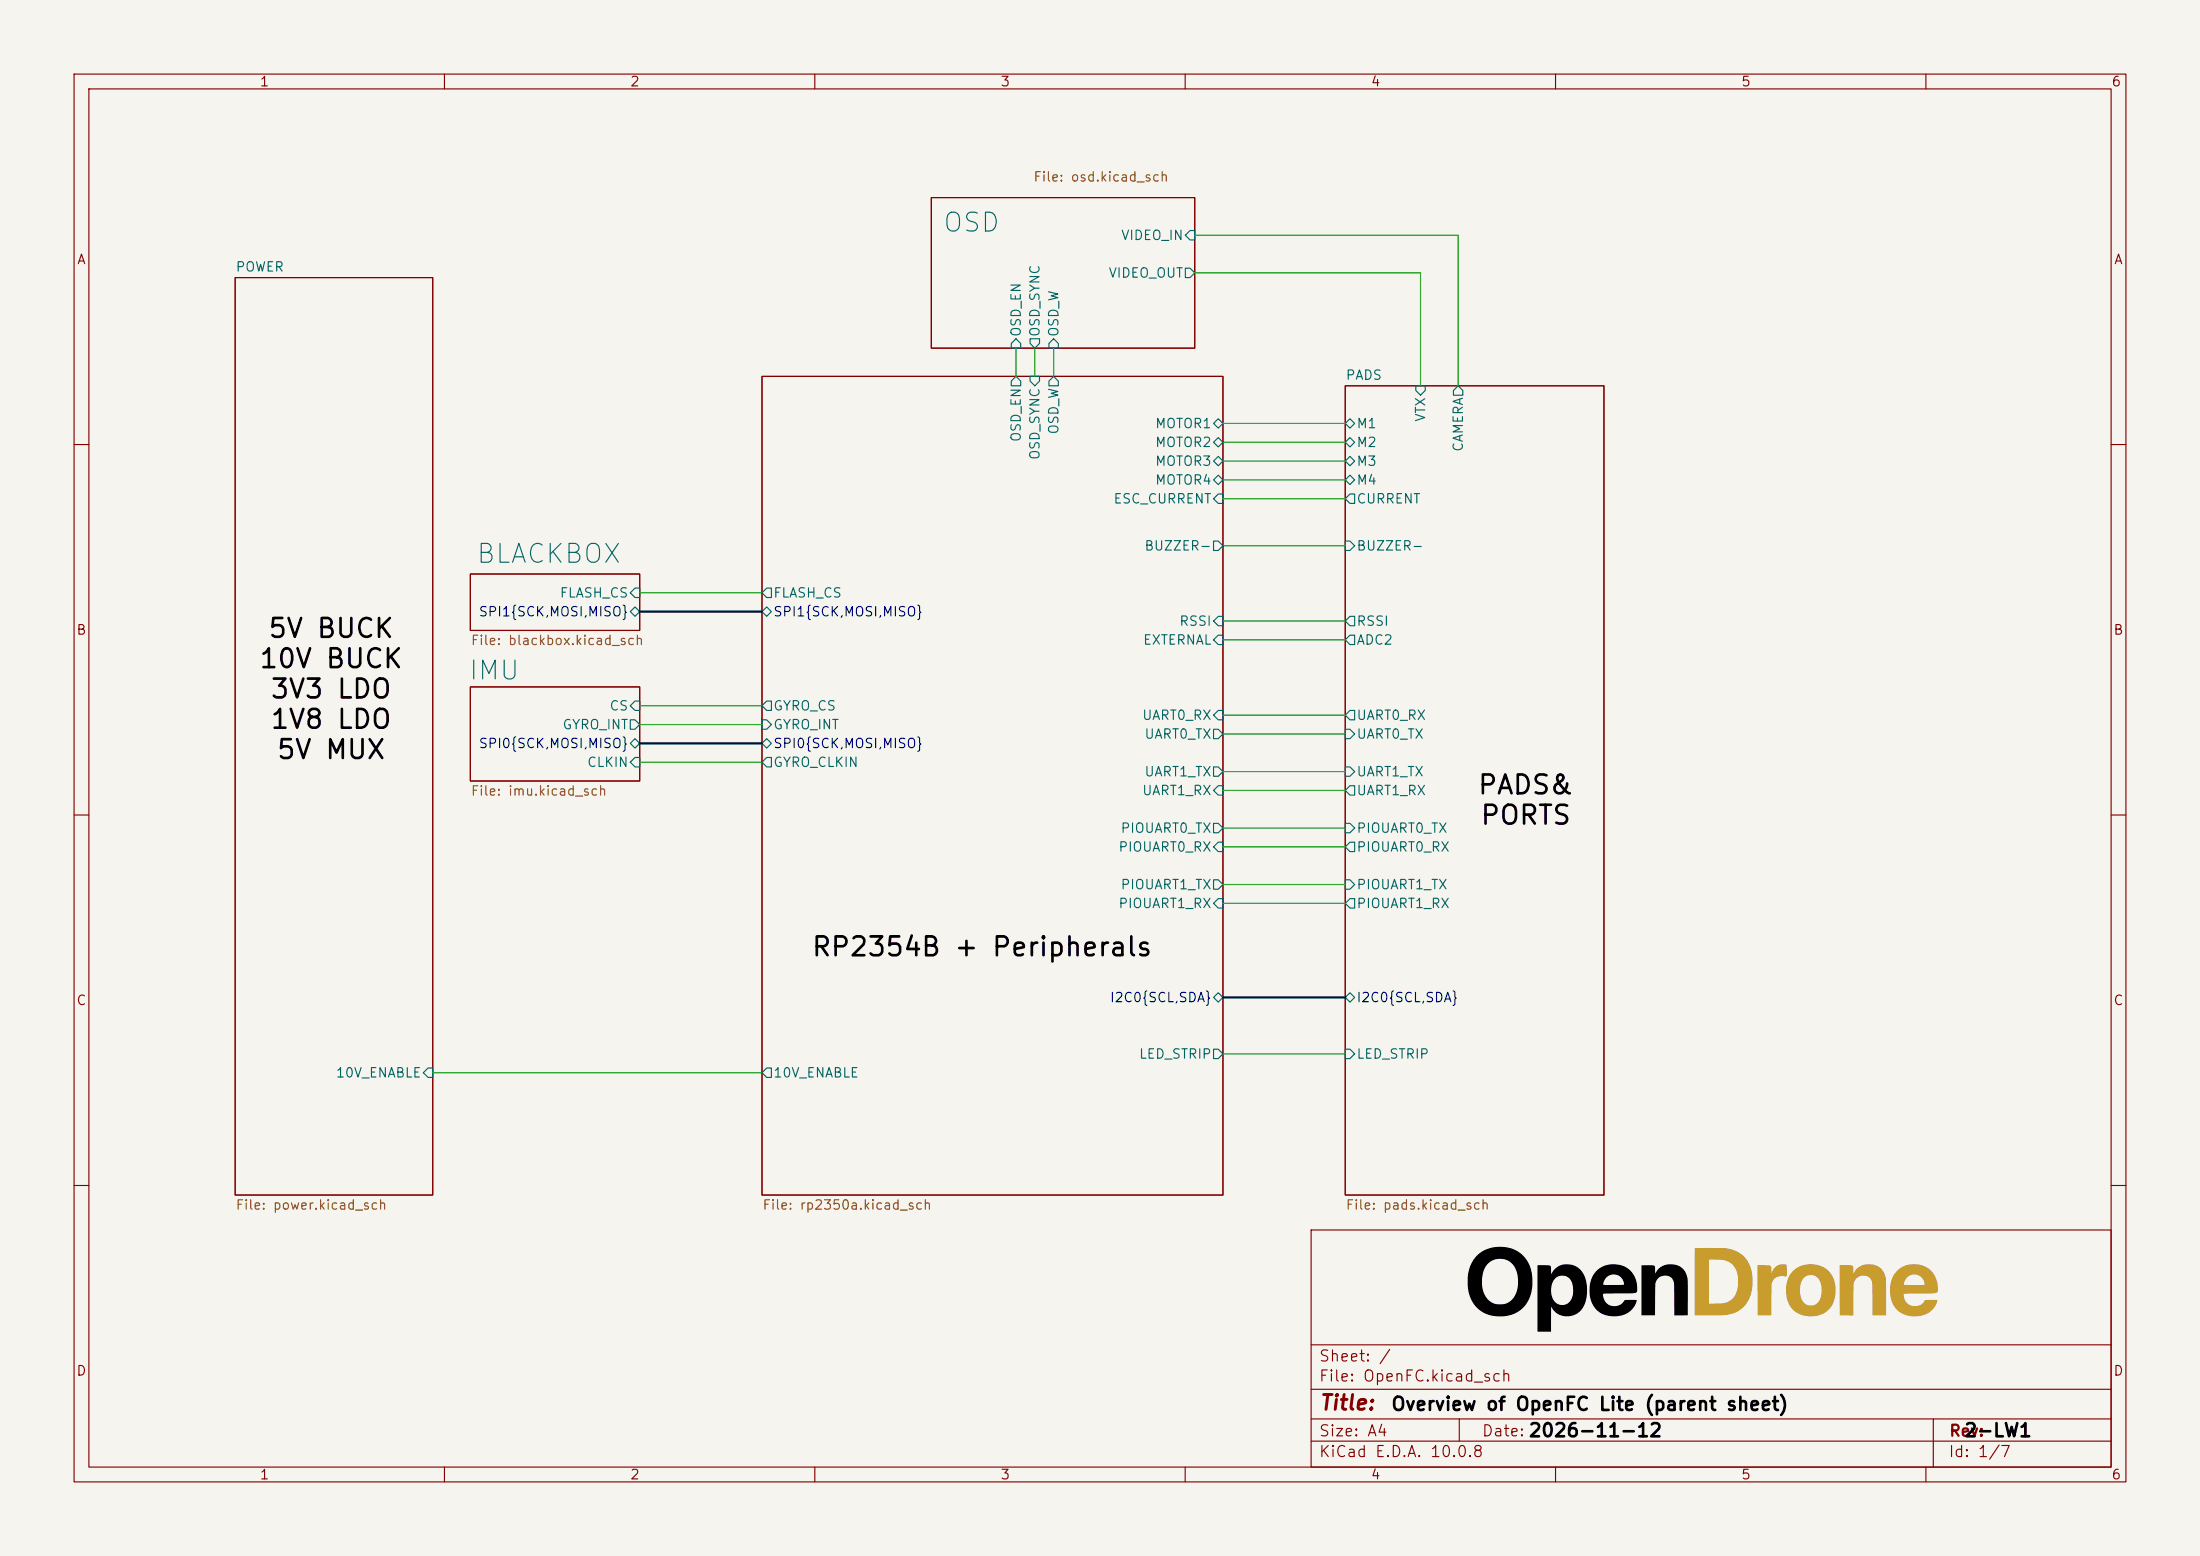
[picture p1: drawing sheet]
<svg xmlns="http://www.w3.org/2000/svg" width="297mm" height="210mm" viewBox="0 0 297 210" stroke-linecap="round" stroke-linejoin="round" font-family="sans-serif">
<path d="M0 0h297v210h-297z" fill="#f5f4ef" stroke="#f5f4ef" stroke-width=".14"/>
<g fill="none" stroke="#840000" stroke-width=".15">
<path d="M10 10h277v190h-277zM12 12h273v186h-273zM60 10v2M110 10v2M160 10v2M210 10v2M260 10v2M31.7 37.5h26.7v123.8h-26.7zM125.7 26.7h35.6v20.3h-35.6zM102.9 50.8h62.2v110.5h-62.2zM181.6 52.1h34.9v109.2h-34.9zM10 60h2"/>
<path d="M63.5 77.5h22.9v7.6h-22.9zM285 60h2M63.5 92.7h22.9v12.7h-22.9zM10 110h2M285 110h2M10 160h2M177 166h108v32h-108zM285 160h2M60 198v2M110 198v2M160 198v2M177 194.5h108"/>
<path d="M177 191.5h108M177 187.5h108M177 181.5h108M197 191.5v3M210 198v2M260 198v2M261 191.5v6.5"/>
</g>
<path d="M256.1 171.5a3.2 3.2 0 0 1 3.8-.5 3.2 3.2 0 0 1 1.6 3.4l-.6 .2h-3.6h-.3v.1a1.57 1.57 0 0 0 1.2 1.6 1.57 1.57 0 0 0 1.7-.8h1.6a2.84 2.84 0 0 1-3.2 2.1 3.2 3.2 0 0 1-3.1-3.7v-.5h4.6l-.1-.6-.4-.5a1.43 1.43 0 0 0-2.3 1.1h-1.8a3.4 3.4 0 0 1 .9-1.9z" fill="#c89d2e"/>
<path d="M199.4 169.4a4.6 4.6 0 0 1 6.7 .7 5.4 5.4 0 0 1-.8 6.7 4.7 4.7 0 0 1-6.1-.5 4.9 4.9 0 0 1-1.1-3.2h2a2.67 2.67 0 0 0 2 2.9 2.3 2.3 0 0 0 2.8-2.1 3.5 3.5 0 0 0-1.1-3.6 2.4 2.4 0 0 0-3.7 2v.8h-2a4.9 4.9 0 0 1 1.3-3.7zM207.6 170.8h1.5a.32 .32 0 0 1 .3 .4v.7h.1a2.47 2.47 0 0 1 2.6-1.3 2.47 2.47 0 0 1 2 2.1 4.4 4.4 0 0 1-.9 4.3 2.43 2.43 0 0 1-3.8-.6v3.3h-1.8v-5.6h1.8a1.67 1.67 0 0 0 1.7 2 1.84 1.84 0 0 0 1.3-2.3l-.2-.6-.2-.5-.3-.3-.5-.2a1.5 1.5 0 0 0-1.8 1.6v.3h-1.8zM215.6 171.5a3.2 3.2 0 0 1 3.7-.5 3.2 3.2 0 0 1 1.6 3.4l-.1 .1a15.3 15.3 0 0 1-3.5 .1l-.9 .1a1.58 1.58 0 0 0 1.2 1.5 1.58 1.58 0 0 0 1.8-.7h1.4a.12 .12 0 0 1 .2 0 .12 .12 0 0 1-.1 .2 3.3 3.3 0 0 1-5.1 1.3 3.8 3.8 0 0 1-1.2-3.7h1.8l.5 .1h2.1l.3-.1a1.43 1.43 0 0 0-1.5-1.3 1.43 1.43 0 0 0-1.4 1.3h-1.8l.4-1zM221.6 170.8h1.6a.31 .31 0 0 1 .2 .4l.1 .6a2.32 2.32 0 0 1 2.5-1.1 2.32 2.32 0 0 1 1.8 2v4.8h-1.8v-3.7a1.29 1.29 0 0 0-.9-1.6h-.5l-.5 .1-.4 .4-.2 .4-.1 4.4h-1.8z" fill="#000"/>
<g fill="#c89d2e">
<path d="M248.4 170.8h1.5a.36 .36 0 0 1 .3 .5v.6l.1-.1a2.32 2.32 0 0 1 2.5-1.1 2.32 2.32 0 0 1 1.8 2.1v4.7h-1.8l-.1-4.5a1.29 1.29 0 0 0-1.3-.8 1.29 1.29 0 0 0-1.2 1v4.3h-1.8z"/>
<path d="M237.3 170.8h1.6a.34 .34 0 0 1 .2 .5l.1 .6a1.47 1.47 0 0 1 2-1.1v1.4v.1h-.3a1.36 1.36 0 0 0-1.7 1.2l-.1 4h-1.8z"/>
<path d="M228.8 168.5l3.3-.1a4.5 4.5 0 0 1 3 .9 4.6 4.6 0 0 1 1.5 4.3 4 4 0 0 1-4.6 3.9h-3.2v-4.5h1.9v2.9h1.1a2.48 2.48 0 0 0 2.8-2.7 2.68 2.68 0 0 0-1.3-3l-.8-.2h-1.8v3h-1.9z"/>
<path d="M242.1 171.5a3.5 3.5 0 0 1 5.3 .8 3.8 3.8 0 0 1-.8 4.7 3.6 3.6 0 0 1-5-.9 4.2 4.2 0 0 1-.5-1.9h1.9a1.73 1.73 0 0 0 1.3 2 1.47 1.47 0 0 0 1.6-1.6 2.56 2.56 0 0 0-.6-2.2 1.41 1.41 0 0 0-1.5-.2 1.41 1.41 0 0 0-.8 1.4v.6h-1.9a3.6 3.6 0 0 1 1-2.7z"/>
</g>
<path d="M31.7 37.5h26.7v123.8h-26.7zM125.7 26.7h35.6v20.3h-35.6zM102.9 50.8h62.2v110.5h-62.2zM181.6 52.1h34.9v109.2h-34.9zM63.5 77.5h22.9v7.6h-22.9zM63.5 92.7h22.9v12.7h-22.9z" fill="none" stroke="#840000" stroke-width=".15"/>
<g fill="none" stroke="#006464" stroke-width=".15">
<path d="M160 36.2h.7l.6 .6-.6 .7h-.7zM160.7 31.1h.6v1.3h-.6l-.7-.6zM137.2 45.7l.6 .7v.6h-1.3v-.6zM137.2 50.8l.6 .6v.7h-1.3v-.7zM139.1 45.7h1.2v.7l-.6 .6-.6-.6zM139.1 50.8h1.2v.6l-.6 .7-.6-.7zM142.2 45.7l.7 .7v.6h-1.3v-.6zM142.2 50.8l.7 .6v.7h-1.3v-.7zM163.8 57.2l.7-.7 .6 .7-.6 .6zM163.8 59.7l.7-.6 .6 .6-.6 .6zM181.6 57.2l.6-.7 .7 .7-.7 .6zM181.6 59.7l.6-.6 .7 .6-.7 .6z"/>
<path d="M191.1 52.1h1.3v.6l-.6 .6-.7-.6zM196.8 52.1l.7 .6v.6h-1.3v-.6zM85.7 79.4h.7v1.2h-.7l-.6-.6zM103.5 79.4h.6v1.2h-.6l-.6-.6zM163.8 73h.7l.6 .7-.6 .6h-.7zM163.8 62.2l.7-.6 .6 .6-.6 .7zM163.8 64.8l.7-.7 .6 .7-.6 .6zM164.5 66.7h.6v1.2h-.6l-.7-.6zM181.6 73h.6l.7 .7-.7 .6h-.6zM181.6 62.2l.6-.6 .7 .6-.7 .7zM181.6 64.8l.6-.7 .7 .7-.7 .6zM182.2 66.7h.7v1.2h-.7l-.6-.6z"/>
<path d="M85.1 97.2h.6l.7 .6-.7 .6h-.6zM85.1 82.6l.6-.7 .7 .7-.7 .6zM85.7 94.6h.7v1.3h-.7l-.6-.6zM102.9 97.2h.6l.6 .6-.6 .6h-.6zM102.9 82.6l.6-.7 .6 .7-.6 .6zM103.5 94.6h.6v1.3h-.6l-.6-.6zM163.8 98.4h.7l.6 .7-.6 .6h-.7zM164.5 85.7h.6v1.3h-.6l-.7-.6zM164.5 83.2h.6v1.3h-.6l-.7-.7zM164.5 95.9h.6v1.3h-.6l-.7-.7zM181.6 98.4h.6l.7 .7-.7 .6h-.6zM182.2 85.7h.7v1.3h-.7l-.6-.6z"/>
<path d="M182.2 83.2h.7v1.3h-.7l-.6-.7zM182.2 95.9h.7v1.3h-.7l-.6-.7zM85.1 100.3l.6-.6 .7 .6-.7 .7zM85.7 102.2h.7v1.3h-.7l-.6-.6zM102.9 100.3l.6-.6 .6 .6-.6 .7zM103.5 102.2h.6v1.3h-.6l-.6-.6zM163.8 111.1h.7l.6 .7-.6 .6h-.7zM163.8 118.7h.7l.6 .7-.6 .6h-.7zM163.8 103.5h.7l.6 .6-.6 .7h-.7zM164.5 113.7h.6v1.2h-.6l-.7-.6zM164.5 106h.6v1.3h-.6l-.7-.6zM181.6 111.1h.6l.7 .7-.7 .6h-.6z"/>
<path d="M181.6 118.7h.6l.7 .7-.7 .6h-.6zM181.6 103.5h.6l.7 .6-.7 .7h-.6zM182.2 113.7h.7v1.2h-.7l-.6-.6zM182.2 106h.7v1.3h-.7l-.6-.6zM163.8 134.6l.7-.6 .6 .6-.6 .7zM164.5 121.3h.6v1.3h-.6l-.7-.7zM181.6 134.6l.6-.6 .7 .6-.7 .7zM182.2 121.3h.7v1.3h-.7l-.6-.7zM57.8 144.1h.6v1.3h-.6l-.7-.6zM103.5 144.1h.6v1.3h-.6l-.6-.6zM163.8 141.6h.7l.6 .6-.6 .7h-.7zM181.6 141.6h.6l.7 .6-.7 .7h-.6z"/>
</g>
<path d="M86.4 82.6h16.5M86.4 100.3h16.5M165.1 134.6h16.5" fill="none" stroke="#000084" stroke-width=".3"/>
<g fill="none" stroke="#009600" stroke-width=".15">
<path d="M161.3 31.8h35.5v20.3M161.3 36.8h30.5v15.3M137.2 47v3.8M139.7 47v3.8M142.2 47v3.8M165.1 59.7h16.5M165.1 57.2h16.5M165.1 62.2h16.5M165.1 67.3h16.5M165.1 64.8h16.5M165.1 73.7h16.5M86.4 95.3h16.5"/>
<path d="M86.4 80h16.5M86.4 97.8h16.5M165.1 86.4h16.5M165.1 99.1h16.5M165.1 96.5h16.5M165.1 83.8h16.5M86.4 102.9h16.5M165.1 111.8h16.5M165.1 106.7h16.5M165.1 114.3h16.5M165.1 104.1h16.5M165.1 119.4h16.5"/>
<path d="M165.1 121.9h16.5M58.4 144.8h44.5M165.1 142.2h16.5"/>
</g>
<g font-size="2.5" fill="#006464">
<text x="127.1" y="31.9">OSD</text>
<text x="64.1" y="76.6">BLACKBOX</text>
<text x="63.1" y="92.4">IMU</text>
</g>
<g font-size="2.5">
<text x="36" y="86.7">5V BUCK</text>
<text x="34.8" y="90.8">10V BUCK</text>
<text x="36.3" y="94.9">3V3 LDO</text>
<text x="36.3" y="99">1V8 LDO</text>
<text x="37.2" y="103.1">5V MUX</text>
<text x="199.3" y="107.8">PADS&amp;</text>
<text x="199.7" y="111.9">PORTS</text>
<text x="109.4" y="129.7">RP2354B + Peripherals</text>
</g>
<text font-size="2" fill="#840000" x="178" y="190.8">Title:</text>
<g font-size="1.8">
<text x="187.7" y="190.8">Overview of OpenFC Lite (parent sheet)</text>
<text x="206.2" y="194.4">2026-11-12</text>
<text x="265" y="194.4">2-LW1</text>
</g>
<g font-size="1.5" fill="#840000">
<text x="178" y="184.1">Sheet: /</text>
<text x="178" y="186.8">File: OpenFC.kicad_sch</text>
<text x="178" y="197">KiCad E.D.A. 10.0.8</text>
<text x="178" y="194.2">Size: A4</text>
<text x="200" y="194.2">Date:</text>
<text x="263" y="197">Id: 1/7</text>
<text x="263" y="194.2">Rev:</text>
</g>
<g font-size="1.3" fill="#840000">
<text x="35" y="12">1</text>
<text x="85" y="12">2</text>
<text x="135" y="12">3</text>
<text x="185" y="12">4</text>
<text x="235" y="12">5</text>
<text x="285" y="12">6</text>
<text x="10.3" y="36">A</text>
<text x="285.3" y="36">A</text>
<text x="10.2" y="86">B</text>
<text x="285.2" y="86">B</text>
<text x="10.2" y="136">C</text>
<text x="285.2" y="136">C</text>
<text x="10.2" y="186">D</text>
<text x="285.2" y="186">D</text>
<text x="35" y="200">1</text>
<text x="85" y="200">2</text>
<text x="135" y="200">3</text>
<text x="185" y="200">4</text>
<text x="235" y="200">5</text>
<text x="285" y="200">6</text>
</g>
<g font-size="1.3" fill="#725600">
<text x="139.4" y="24.8">File: osd.kicad_sch</text>
<text x="63.5" y="87.4">File: blackbox.kicad_sch</text>
<text x="63.5" y="107.7">File: imu.kicad_sch</text>
<text x="31.7" y="163.6">File: power.kicad_sch</text>
<text x="102.8" y="163.6">File: rp2350a.kicad_sch</text>
<text x="181.6" y="163.6">File: pads.kicad_sch</text>
</g>
<g font-size="1.3" fill="#006464">
<text x="151.3" y="32.7">VIDEO_IN</text>
<text x="31.7" y="37">POWER</text>
<text x="149.6" y="37.8">VIDEO_OUT</text>
<text x="138.1" y="45.6" transform="rotate(-90 138.1 45.6)">OSD_EN</text>
<text x="140.7" y="45.6" transform="rotate(-90 140.7 45.6)">OSD_SYNC</text>
<text x="143.2" y="45.6" transform="rotate(-90 143.2 45.6)">OSD_W</text>
<text x="181.6" y="51.6">PADS</text>
<text x="138.1" y="59.7" transform="rotate(-90 138.1 59.7)">OSD_EN</text>
<text x="143.2" y="58.7" transform="rotate(-90 143.2 58.7)">OSD_W</text>
<text x="155.9" y="58.1">MOTOR1</text>
<text x="183" y="58.1">M1</text>
<text x="192.7" y="57" transform="rotate(-90 192.7 57)">VTX</text>
<text x="140.7" y="62.2" transform="rotate(-90 140.7 62.2)">OSD_SYNC</text>
<text x="155.9" y="60.7">MOTOR2</text>
<text x="155.9" y="63.2">MOTOR3</text>
<text x="155.9" y="65.7">MOTOR4</text>
<text x="183" y="60.7">M2</text>
<text x="183" y="63.2">M3</text>
<text x="183" y="65.7">M4</text>
<text x="197.8" y="61.1" transform="rotate(-90 197.8 61.1)">CAMERA</text>
<text x="150.2" y="68.3">ESC_CURRENT</text>
<text x="183" y="68.3">CURRENT</text>
<text x="154.4" y="74.6">BUZZER-</text>
<text x="183" y="74.6">BUZZER-</text>
<text x="75.5" y="81">FLASH_CS</text>
<text x="104.3" y="81">FLASH_CS</text>
<text x="154.2" y="87.3">EXTERNAL</text>
<text x="159.1" y="84.8">RSSI</text>
<text x="183" y="87.3">ADC2</text>
<text x="183" y="84.8">RSSI</text>
<text x="75.8" y="98.8">GYRO_INT</text>
<text x="82.2" y="96.2">CS</text>
<text x="104.3" y="96.2">GYRO_CS</text>
<text x="104.3" y="98.8">GYRO_INT</text>
<text x="154.1" y="97.5">UART0_RX</text>
<text x="154.4" y="100">UART0_TX</text>
<text x="183" y="97.5">UART0_RX</text>
<text x="183" y="100">UART0_TX</text>
<text x="79.2" y="103.8">CLKIN</text>
<text x="104.3" y="103.8">GYRO_CLKIN</text>
<text x="154.1" y="107.6">UART1_RX</text>
<text x="154.4" y="105.1">UART1_TX</text>
<text x="183" y="107.6">UART1_RX</text>
<text x="183" y="105.1">UART1_TX</text>
<text x="151.2" y="112.7">PIOUART0_TX</text>
<text x="183" y="112.7">PIOUART0_TX</text>
<text x="150.9" y="115.3">PIOUART0_RX</text>
<text x="183" y="115.3">PIOUART0_RX</text>
<text x="150.9" y="122.9">PIOUART1_RX</text>
<text x="151.2" y="120.3">PIOUART1_TX</text>
<text x="183" y="122.9">PIOUART1_RX</text>
<text x="183" y="120.3">PIOUART1_TX</text>
<text x="153.7" y="143.2">LED_STRIP</text>
<text x="183" y="143.2">LED_STRIP</text>
<text x="45.2" y="145.7">10V_ENABLE</text>
<text x="104.3" y="145.7">10V_ENABLE</text>
</g>
<g font-size="1.3" fill="#000084">
<text x="64.5" y="83.5">SPI1{SCK,MOSI,MISO}</text>
<text x="104.3" y="83.5">SPI1{SCK,MOSI,MISO}</text>
<text x="64.5" y="101.3">SPI0{SCK,MOSI,MISO}</text>
<text x="104.3" y="101.3">SPI0{SCK,MOSI,MISO}</text>
<text x="149.7" y="135.6">I2C0{SCL,SDA}</text>
<text x="183" y="135.6">I2C0{SCL,SDA}</text>
</g>
</svg>
